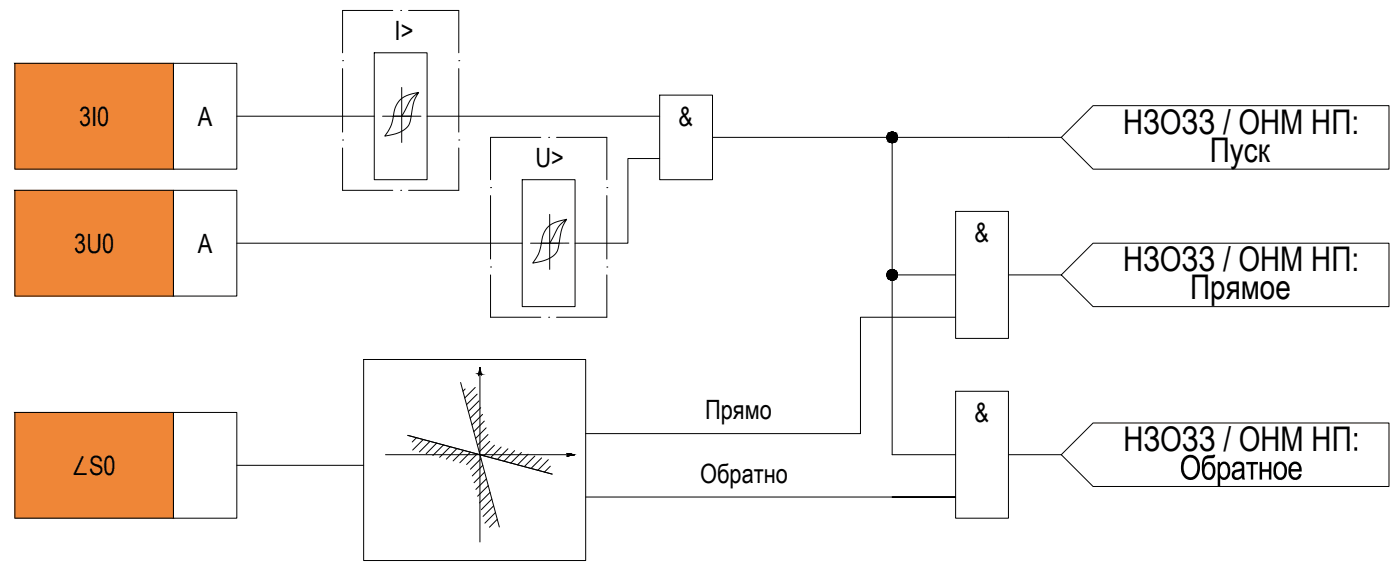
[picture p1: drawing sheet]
<svg xmlns="http://www.w3.org/2000/svg" width="743mm" height="301mm" viewBox="0 0 743 301" stroke-linecap="round" stroke-linejoin="round" font-family="sans-serif">
<!-- layer: 0 -->
<g fill="none" stroke="#000" stroke-width=".53">
<path d="M8 34h84v56h-84zM92 34h34v56h-34zM199 28h28v67h-28zM213 46v30M222 49a31 31 0 0 0-4 15 11 11 0 0 1-12 8h-2a29 29 0 0 0 6-15 13 13 0 0 1 12-8l-4 4-5 9h-10M350 50h28v45h-28zM126 62h73M209 62h14M227 62h123M378 73h185M473 73v168h34M563 73l17-17h157v34h-157z"/>
<path d="M277 95h28v68h-28zM350 84h-17v45h-28M8 101h84v56h-84zM92 101h34v56h-34zM292 114v29M301 116a32 32 0 0 0-5 16 10 10 0 0 1-9 7h-4a30 30 0 0 0 5-15 11 11 0 0 1 10-7l3-1-5 4-4 9h-11M507 112h28v67h-28zM126 129h151M287 129h10M302 129h-10M473 146h34M535 146h28"/>
<path d="M563 146l17-17h157v34h-157zM507 168h-51v62h-145M193 191h118v106h-118zM255 195v92M255 199v-1l-1 1 1-4v4M8 219h84v56h-84zM92 219h34v56h-34zM244 203l21 76M247 206l-1 1M252 205l-5 6M253 209l-6 5M254 212l-6 6"/>
<path d="M255 216l-6 6M256 220l-6 5M507 207h28v68h-28zM216 231l77 20M221 232l-2 2M225 233l-6 6M228 234l-6 6M232 235l-6 5M235 236l-5 5M239 237l-6 5M242 238l-5 5M246 239l-6 5"/>
<path d="M250 240l-6 5M257 223l-6 6M258 227l-6 5M259 230l-6 6M260 234l-6 6M262 236l-5 6M266 237l-6 6M269 238l-5 5M273 239l-6 5M277 240l-6 5M126 247h67M204 241h101"/>
<path d="M253 241l-6 5M255 243l-5 6M256 247l-6 5M257 250l-6 6M258 254l-6 5M259 257l-6 6M280 241l-5 5M284 242l-6 5M287 243l-5 5M291 244l-6 5M292 247l-3 3M301 240l4 1-4 1v-1z"/>
<path d="M535 241h28M563 241l17-17h157v34h-157zM260 261l-6 6M261 265l-6 5M262 268l-6 6M263 272l-6 5M264 275l-4 4M311 263h196h-34"/>
<circle cx="473" cy="73" r="2.8"/>
<circle cx="473" cy="146" r="2.8"/>
</g>
<g fill="none" stroke="#000" stroke-width=".53">
<path d="M208 6h-26v22M213 6h.1M217 6h26v22M182 32h.1M182 36v34M243 32h.1M243 36v34M182 74h.1M182 78v23h26M243 74h.1M243 78v23h-26M287 73h-27v22"/>
<path d="M291 73h.1M295 73h27v22M260 99h.1M322 99h.1M213 101h.1M260 104v33M322 104v33M260 142h.1M260 146v22h27M322 142h.1M322 146v22h-27M291 168h.1"/>
</g>
<!-- layer: 0 -->
<g fill="#000" stroke="#000" stroke-width=".53">
<path d="M473 76h1zM473 70h1zM473 148h1zM473 143h1zM254 198h1zM301 242h1zM301 241h4z"/>
<path d="M473 76h1zM473 76h1z"/>
<path d="M473 70h1zM473 70h1z"/>
<path d="M473 70h1zM472 70h2z"/>
<path d="M472 70h2zM472 70h2z"/>
<path d="M472 75h2zM472 75l2 1z"/>
<path d="M472 70h3zM472 70h3z"/>
<path d="M472 75h2zM472 75h2z"/>
<path d="M472 70l3 1zM472 71h3z"/>
<path d="M472 75h3zM472 75h2z"/>
<path d="M472 71h3zM471 71h4z"/>
<path d="M472 75h3zM472 75h3z"/>
<path d="M471 71h4zM471 71h4z"/>
<path d="M471 75h4zM471 75h4z"/>
<path d="M471 71h4zM471 71h4z"/>
<path d="M471 75h4zM471 75h4z"/>
<path d="M471 71h5zM471 71h5z"/>
<path d="M471 75h4zM471 75h4z"/>
<path d="M471 71l5 1zM471 71l5 1z"/>
<path d="M471 74h5zM471 74l4 1z"/>
<path d="M471 72h5zM471 72h5z"/>
<path d="M471 74h5zM471 74h5z"/>
<path d="M471 72h5zM471 72h5z"/>
<path d="M471 74h5zM471 74h5z"/>
<path d="M471 72h5zM471 72h5z"/>
<path d="M471 74h5zM471 74h5z"/>
<path d="M471 72l5 1zM471 72l5 1z"/>
<path d="M471 73h5zM471 73l5 1z"/>
<path d="M470 73h6zM470 73h6z"/>
<path d="M470 73h6zM470 73h6z"/>
<path d="M470 73h6zM470 73h6z"/>
<path d="M473 148l1 1zM473 149h1z"/>
<path d="M473 143h1zM473 143h1z"/>
<path d="M473 143h1zM472 143h2z"/>
<path d="M472 143h2zM472 143h2z"/>
<path d="M472 148h2zM472 148h2z"/>
<path d="M472 143h3zM472 143h3z"/>
<path d="M472 148h2zM472 148h2z"/>
<path d="M472 143h3zM472 143h3z"/>
<path d="M472 148h3zM472 148h2z"/>
<path d="M472 143l3 1zM471 144h4z"/>
<path d="M472 148h3zM472 148h3z"/>
<path d="M471 144h4zM471 144h4z"/>
<path d="M471 148h4zM471 148h4z"/>
<path d="M471 144h4zM471 144h4z"/>
<path d="M471 148h4zM471 148h4z"/>
<path d="M471 144h5zM471 144h5z"/>
<path d="M471 147h4zM471 147l4 1z"/>
<path d="M471 144h5zM471 144h5z"/>
<path d="M471 147h5zM471 147h4z"/>
<path d="M471 144l5 1zM471 144l5 1z"/>
<path d="M471 147h5zM471 147h5z"/>
<path d="M471 145h5zM471 145h5z"/>
<path d="M471 147h5zM471 147h5z"/>
<path d="M471 145h5zM471 145h5z"/>
<path d="M471 147h5zM471 147h5z"/>
<path d="M471 145h5zM471 145h5z"/>
<path d="M471 146h5zM471 146l5 1z"/>
<path d="M470 145l6 1zM470 145l6 1z"/>
<path d="M470 146h6zM470 146h6z"/>
<path d="M470 146h6zM470 146h6z"/>
<path d="M255 195v3zM255 195v3h-1z"/>
<path d="M301 240h1zM301 240h1z"/>
<path d="M301 241h4zM301 241h4zM301 241h4z"/>
<path d="M301 240l1 1zM301 240l1 1z"/>
<path d="M301 242h1zM301 242h1z"/>
<path d="M301 241h2zM301 241h2z"/>
<path d="M301 241h2zM301 241l1 1z"/>
<path d="M301 241h2zM301 241h2z"/>
<path d="M301 241h2zM301 241h2z"/>
<path d="M301 241h3zM301 241h3z"/>
<path d="M301 241h3zM301 241h2z"/>
<path d="M301 241h4zM301 241h3z"/>
</g>
<g fill="#ef8637" stroke="#ef8637" stroke-width=".53">
<path d="M8 34l84 56v-56zM8 34l84 56h-84z"/>
<path d="M8 101l84 56v-56zM8 101l84 56h-84z"/>
<path d="M8 219l84 56v-56zM8 219l84 56h-84z"/>
</g>
<g font-size="18">
<text x="596" y="71">НЗОЗЗ / ОНМ НП:</text>
<text x="642" y="86">Пуск</text>
<text x="596" y="144">НЗОЗЗ / ОНМ НП:</text>
<text x="631" y="159">Прямое</text>
<text x="596" y="239">НЗОЗЗ / ОНМ НП</text>
<text x="717" y="239">:</text>
<text x="626" y="254">Обратное</text>
</g>
<text font-size="15.7" x="38" y="252">∠S0</text>
<g font-size="14.1">
<text x="209" y="21">I&gt;</text>
<text x="42" y="67">3I0</text>
<text x="105" y="67">А</text>
<text x="360" y="67">&amp;</text>
<text x="284" y="89">U&gt;</text>
<text x="517" y="128">&amp;</text>
<text x="39" y="134">3U0</text>
<text x="105" y="134">А</text>
<text x="374" y="222">Прямо</text>
<text x="517" y="224">&amp;</text>
<text x="371" y="256">Обратно</text>
</g>
</svg>
